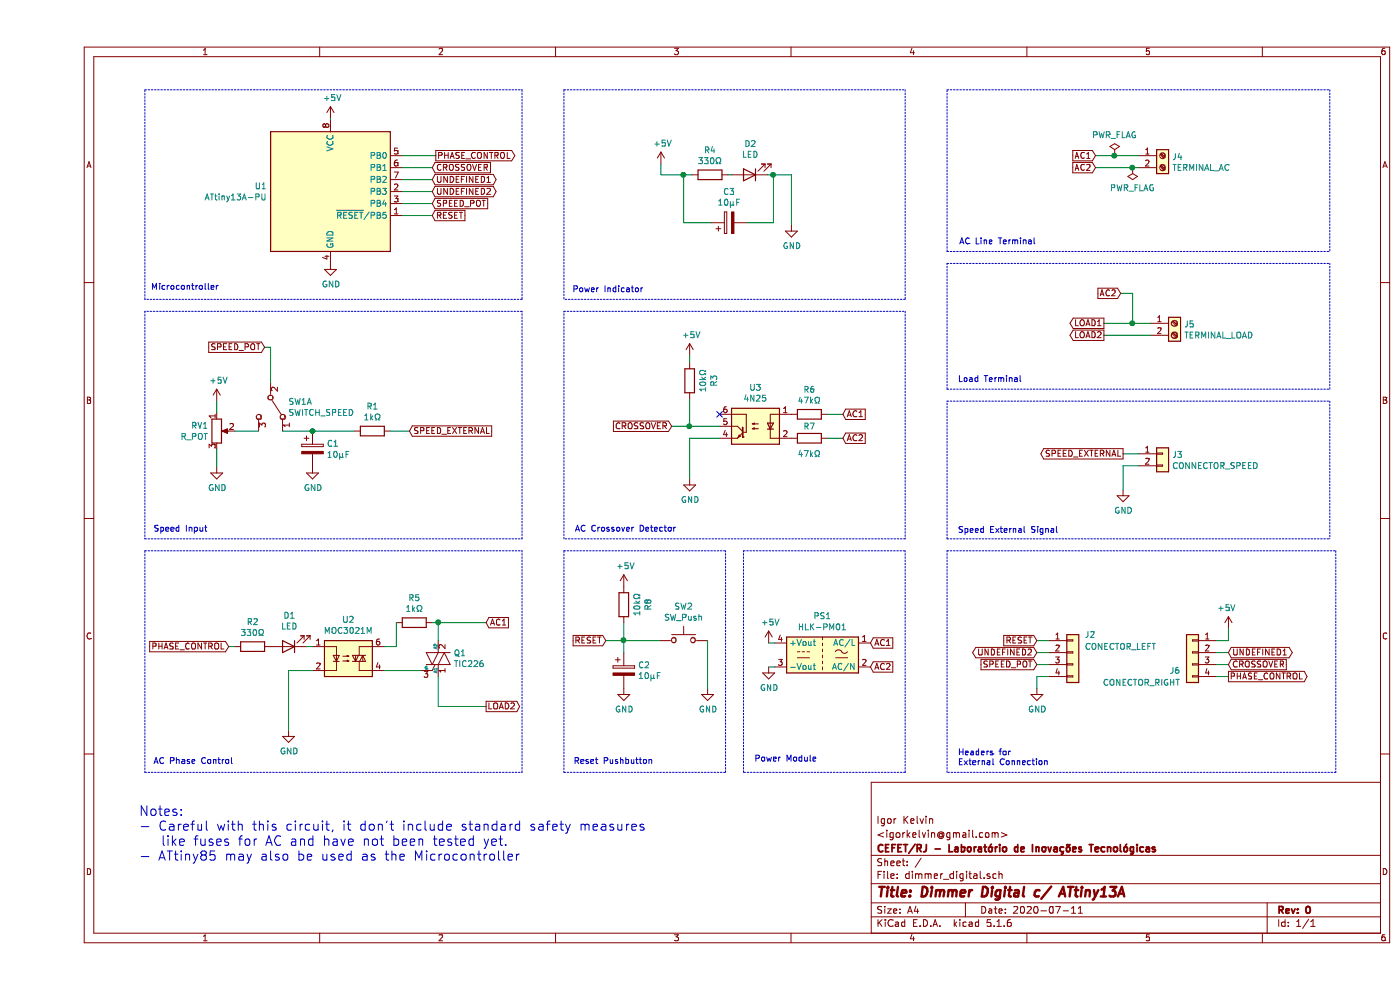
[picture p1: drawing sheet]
EESchema Schematic File Version 4
EELAYER 30 0
EELAYER END
$Descr A4 11693 8268
encoding utf-8
Sheet 1 1
Title "Dimmer Digital c/ ATtiny13A"
Date "2020-07-11"
Rev "0"
Comp "CEFET/RJ - Laboratório de Inovações Tecnológicas"
Comment1 "<igorkelvin@gmail.com>"
Comment2 "Igor Kelvin"
Comment3 ""
Comment4 ""
$EndDescr
Text GLabel 6960 5370 2    50   Input ~ 0
AC1
Text GLabel 6960 5570 2    50   Input ~ 0
AC2
$Comp
L power:GND #PWR016
U 1 1
P 6110 5570
F 0 "#PWR016" H 6110 5320 50  0001 C CNN
F 1 "GND" H 6115 5397 50  0000 C CNN
F 2 "" H 6110 5570 50  0001 C CNN
F 3 "" H 6110 5570 50  0001 C CNN
	1    6110 5570
	1    0    0    -1  
$EndComp
Text GLabel 3300 1800 2    50   Input ~ 0
RESET
Text GLabel 3300 1400 2    50   Input ~ 0
CROSSOVER
Wire Wire Line
	2450 1000 2450 990 
Wire Wire Line
	3050 1400 3300 1400
$Comp
L power:GND #PWR05
U 1 1
P 2450 2200
F 0 "#PWR05" H 2450 1950 50  0001 C CNN
F 1 "GND" H 2455 2027 50  0000 C CNN
F 2 "" H 2450 2200 50  0001 C CNN
F 3 "" H 2450 2200 50  0001 C CNN
	1    2450 2200
	1    0    0    -1  
$EndComp
Wire Wire Line
	3050 1800 3300 1800
Text GLabel 3300 1700 2    50   Input ~ 0
SPEED_POT
Wire Wire Line
	3050 1700 3300 1700
Text GLabel 1900 2900 0    50   Input ~ 0
SPEED_POT
Text GLabel 3330 1300 2    50   Output ~ 0
PHASE_CONTROL
Wire Wire Line
	3050 1300 3330 1300
Wire Wire Line
	5770 1460 5800 1460
Wire Wire Line
	6100 1460 6150 1460
Text Notes 4470 2450 0    50   ~ 0
Power Indicator
Wire Wire Line
	6110 5570 6160 5570
Text Notes 5990 6370 0    50   ~ 0
Power Module
Text Notes 4490 4450 0    50   ~ 0
AC Crossover Detector
Text Notes 970  4450 0    50   ~ 0
Speed Input
Wire Wire Line
	5630 1860 5400 1860
Wire Wire Line
	5400 1860 5400 1460
Wire Wire Line
	5400 1460 5470 1460
Wire Wire Line
	5930 1860 6150 1860
Wire Wire Line
	6150 1860 6150 1460
Connection ~ 6150 1460
$Comp
L power:GND #PWR03
U 1 1
P 2300 3900
F 0 "#PWR03" H 2300 3650 50  0001 C CNN
F 1 "GND" H 2305 3727 50  0000 C CNN
F 2 "" H 2300 3900 50  0001 C CNN
F 3 "" H 2300 3900 50  0001 C CNN
	1    2300 3900
	1    0    0    -1  
$EndComp
Connection ~ 2300 3600
Wire Wire Line
	2300 3600 2650 3600
Wire Wire Line
	1950 3200 1950 2900
Wire Wire Line
	1950 2900 1900 2900
$Comp
L power:GND #PWR017
U 1 1
P 9070 4090
F 0 "#PWR017" H 9070 3840 50  0001 C CNN
F 1 "GND" H 9075 3917 50  0000 C CNN
F 2 "" H 9070 4090 50  0001 C CNN
F 3 "" H 9070 4090 50  0001 C CNN
	1    9070 4090
	1    0    0    -1  
$EndComp
Wire Wire Line
	9070 3890 9070 4090
Wire Wire Line
	9070 3890 9200 3890
Text GLabel 9070 3790 0    50   Output ~ 0
SPEED_EXTERNAL
Wire Wire Line
	9070 3790 9200 3790
Text GLabel 3110 3600 2    50   Input ~ 0
SPEED_EXTERNAL
Wire Wire Line
	2950 3600 3110 3600
Text Notes 7690 4460 0    50   ~ 0
Speed External Signal
Wire Wire Line
	3050 1500 3300 1500
Wire Wire Line
	3050 1600 3300 1600
Text GLabel 3300 1600 2    50   BiDi ~ 0
UNDEFINED2
Text GLabel 3300 1500 2    50   BiDi ~ 0
UNDEFINED1
Text GLabel 9950 5450 2    50   BiDi ~ 0
UNDEFINED1
Text GLabel 8350 5450 0    50   BiDi ~ 0
UNDEFINED2
$Comp
L power:+5V #PWR04
U 1 1
P 2450 990
F 0 "#PWR04" H 2450 840 50  0001 C CNN
F 1 "+5V" H 2465 1163 50  0000 C CNN
F 2 "" H 2450 990 50  0001 C CNN
F 3 "" H 2450 990 50  0001 C CNN
	1    2450 990 
	1    0    0    -1  
$EndComp
$Comp
L power:+5V #PWR015
U 1 1
P 6110 5370
F 0 "#PWR015" H 6110 5220 50  0001 C CNN
F 1 "+5V" H 6125 5543 50  0000 C CNN
F 2 "" H 6110 5370 50  0001 C CNN
F 3 "" H 6110 5370 50  0001 C CNN
	1    6110 5370
	1    0    0    -1  
$EndComp
Wire Wire Line
	6110 5370 6160 5370
$Comp
L power:+5V #PWR010
U 1 1
P 5210 1370
F 0 "#PWR010" H 5210 1220 50  0001 C CNN
F 1 "+5V" H 5225 1543 50  0000 C CNN
F 2 "" H 5210 1370 50  0001 C CNN
F 3 "" H 5210 1370 50  0001 C CNN
	1    5210 1370
	1    0    0    -1  
$EndComp
Wire Wire Line
	5400 1460 5210 1460
Wire Wire Line
	5210 1460 5210 1370
Connection ~ 5400 1460
Wire Wire Line
	6150 1460 6300 1460
$Comp
L power:GND #PWR013
U 1 1
P 6300 1880
F 0 "#PWR013" H 6300 1630 50  0001 C CNN
F 1 "GND" H 6305 1707 50  0000 C CNN
F 2 "" H 6300 1880 50  0001 C CNN
F 3 "" H 6300 1880 50  0001 C CNN
	1    6300 1880
	1    0    0    -1  
$EndComp
Wire Wire Line
	6300 1880 6300 1460
Text Notes 970  6390 0    50   ~ 0
AC Phase Control
Text Notes 7690 3200 0    50   ~ 0
Load Terminal
Text Notes 7690 6400 0    50   ~ 0
Headers for \nExternal Connection
Wire Wire Line
	9300 2800 8910 2800
Wire Wire Line
	9300 2700 9150 2700
Text GLabel 8910 2800 0    50   Output ~ 0
LOAD2
Wire Wire Line
	2050 3600 2300 3600
$Comp
L power:+5V #PWR01
U 1 1
P 1500 3350
F 0 "#PWR01" H 1500 3200 50  0001 C CNN
F 1 "+5V" H 1515 3523 50  0000 C CNN
F 2 "" H 1500 3350 50  0001 C CNN
F 3 "" H 1500 3350 50  0001 C CNN
	1    1500 3350
	1    0    0    -1  
$EndComp
Wire Wire Line
	1500 3750 1500 3900
$Comp
L power:GND #PWR02
U 1 1
P 1500 3900
F 0 "#PWR02" H 1500 3650 50  0001 C CNN
F 1 "GND" H 1505 3727 50  0000 C CNN
F 2 "" H 1500 3900 50  0001 C CNN
F 3 "" H 1500 3900 50  0001 C CNN
	1    1500 3900
	1    0    0    -1  
$EndComp
Wire Wire Line
	1500 3350 1500 3450
Text Notes 7700 2050 0    50   ~ 0
AC Line Terminal
Wire Wire Line
	9200 1300 9000 1300
Text GLabel 8840 1300 0    50   Input ~ 0
AC1
Text GLabel 8840 1400 0    50   Input ~ 0
AC2
Wire Wire Line
	9150 2700 9150 2450
Wire Wire Line
	9150 2450 9050 2450
Connection ~ 9150 2700
Wire Wire Line
	9150 2700 8910 2700
$Comp
L power:PWR_FLAG #FLG01
U 1 1
P 9000 1300
F 0 "#FLG01" H 9000 1375 50  0001 C CNN
F 1 "PWR_FLAG" H 9000 1473 50  0000 C CNN
F 2 "" H 9000 1300 50  0001 C CNN
F 3 "~" H 9000 1300 50  0001 C CNN
	1    9000 1300
	1    0    0    -1  
$EndComp
Connection ~ 9000 1300
Wire Wire Line
	8840 1300 9000 1300
Wire Wire Line
	8840 1400 9150 1400
$Comp
L power:PWR_FLAG #FLG02
U 1 1
P 9150 1400
F 0 "#FLG02" H 9150 1475 50  0001 C CNN
F 1 "PWR_FLAG" H 9150 1573 50  0000 C CNN
F 2 "" H 9150 1400 50  0001 C CNN
F 3 "~" H 9150 1400 50  0001 C CNN
	1    9150 1400
	-1   0    0    1   
$EndComp
Connection ~ 9150 1400
Wire Wire Line
	9150 1400 9200 1400
Text GLabel 9050 2450 0    50   Input ~ 0
AC2
Text GLabel 8910 2700 0    50   Output ~ 0
LOAD1
Text GLabel 4750 5350 0    50   Input ~ 0
RESET
$Comp
L power:GND #PWR06
U 1 1
P 5600 5750
F 0 "#PWR06" H 5600 5500 50  0001 C CNN
F 1 "GND" H 5605 5577 50  0000 C CNN
F 2 "" H 5600 5750 50  0001 C CNN
F 3 "" H 5600 5750 50  0001 C CNN
	1    5600 5750
	1    0    0    -1  
$EndComp
$Comp
L Device:R R4
U 1 1
P 5620 1460
F 0 "R4" V 5413 1460 50  0000 C CNN
F 1 "330Ω" V 5504 1460 50  0000 C CNN
F 2 "Resistor_THT:R_Axial_DIN0207_L6.3mm_D2.5mm_P7.62mm_Horizontal" V 5550 1460 50  0001 C CNN
F 3 "~" H 5620 1460 50  0001 C CNN
	1    5620 1460
	0    1    1    0   
$EndComp
$Comp
L Device:LED D2
U 1 1
P 5950 1460
F 0 "D2" H 5943 1205 50  0000 C CNN
F 1 "LED" H 5943 1296 50  0000 C CNN
F 2 "LED_THT:LED_D3.0mm" H 5950 1460 50  0001 C CNN
F 3 "~" H 5950 1460 50  0001 C CNN
	1    5950 1460
	-1   0    0    1   
$EndComp
$Comp
L Converter_ACDC:HLK-PM01 PS1
U 1 1
P 6560 5470
F 0 "PS1" H 6560 5795 50  0000 C CNN
F 1 "HLK-PM01" H 6560 5704 50  0000 C CNN
F 2 "Converter_ACDC:Converter_ACDC_HiLink_HLK-PMxx" H 6560 5170 50  0001 C CNN
F 3 "http://www.hlktech.net/product_detail.php?ProId=54" H 6960 5120 50  0001 C CNN
	1    6560 5470
	-1   0    0    -1  
$EndComp
$Comp
L Device:CP C3
U 1 1
P 5780 1860
F 0 "C3" V 6035 1860 50  0000 C CNN
F 1 "10µF" V 5944 1860 50  0000 C CNN
F 2 "Capacitor_THT:CP_Radial_D5.0mm_P2.50mm" H 5818 1710 50  0001 C CNN
F 3 "~" H 5780 1860 50  0001 C CNN
	1    5780 1860
	0    -1   -1   0   
$EndComp
$Comp
L Device:CP C1
U 1 1
P 2300 3750
F 0 "C1" H 2418 3796 50  0000 L CNN
F 1 "10µF" H 2418 3705 50  0000 L CNN
F 2 "Capacitor_THT:CP_Radial_D5.0mm_P2.50mm" H 2338 3600 50  0001 C CNN
F 3 "~" H 2300 3750 50  0001 C CNN
	1    2300 3750
	1    0    0    -1  
$EndComp
$Comp
L Device:R R1
U 1 1
P 2800 3600
F 0 "R1" V 2593 3600 50  0000 C CNN
F 1 "1kΩ" V 2684 3600 50  0000 C CNN
F 2 "Resistor_THT:R_Axial_DIN0207_L6.3mm_D2.5mm_P7.62mm_Horizontal" V 2730 3600 50  0001 C CNN
F 3 "~" H 2800 3600 50  0001 C CNN
	1    2800 3600
	0    1    1    0   
$EndComp
$Comp
L Connector_Generic:Conn_01x02 J3
U 1 1
P 9400 3790
F 0 "J3" H 9480 3782 50  0000 L CNN
F 1 "CONNECTOR_SPEED" H 9480 3691 50  0000 L CNN
F 2 "Connector_PinHeader_2.54mm:PinHeader_1x02_P2.54mm_Vertical" H 9400 3790 50  0001 C CNN
F 3 "~" H 9400 3790 50  0001 C CNN
	1    9400 3790
	1    0    0    -1  
$EndComp
$Comp
L Connector:Screw_Terminal_01x02 J5
U 1 1
P 9500 2700
F 0 "J5" H 9580 2692 50  0000 L CNN
F 1 "TERMINAL_LOAD" H 9580 2601 50  0000 L CNN
F 2 "TerminalBlock:TerminalBlock_bornier-2_P5.08mm" H 9500 2700 50  0001 C CNN
F 3 "~" H 9500 2700 50  0001 C CNN
	1    9500 2700
	1    0    0    -1  
$EndComp
$Comp
L Device:R_POT RV1
U 1 1
P 1500 3600
F 0 "RV1" H 1431 3646 50  0000 R CNN
F 1 "R_POT" H 1431 3555 50  0000 R CNN
F 2 "Connector_PinHeader_2.54mm:PinHeader_1x03_P2.54mm_Vertical" H 1500 3600 50  0001 C CNN
F 3 "~" H 1500 3600 50  0001 C CNN
	1    1500 3600
	1    0    0    -1  
$EndComp
$Comp
L Connector:Screw_Terminal_01x02 J4
U 1 1
P 9400 1300
F 0 "J4" H 9480 1292 50  0000 L CNN
F 1 "TERMINAL_AC" H 9480 1201 50  0000 L CNN
F 2 "TerminalBlock:TerminalBlock_bornier-2_P5.08mm" H 9400 1300 50  0001 C CNN
F 3 "~" H 9400 1300 50  0001 C CNN
	1    9400 1300
	1    0    0    -1  
$EndComp
$Comp
L Switch:SW_Push SW2
U 1 1
P 5400 5350
F 0 "SW2" H 5400 5635 50  0000 C CNN
F 1 "SW_Push" H 5400 5544 50  0000 C CNN
F 2 "Button_Switch_THT:SW_PUSH_6mm" H 5400 5550 50  0001 C CNN
F 3 "~" H 5400 5550 50  0001 C CNN
	1    5400 5350
	1    0    0    -1  
$EndComp
$Comp
L Device:CP C2
U 1 1
P 4900 5600
F 0 "C2" H 5018 5646 50  0000 L CNN
F 1 "10µF" H 5018 5555 50  0000 L CNN
F 2 "Capacitor_THT:CP_Radial_D5.0mm_P2.50mm" H 4938 5450 50  0001 C CNN
F 3 "~" H 4900 5600 50  0001 C CNN
	1    4900 5600
	1    0    0    -1  
$EndComp
$Comp
L Connector_Generic:Conn_01x04 J6
U 1 1
P 9650 5450
F 0 "J6" H 9750 5300 50  0000 L CNN
F 1 "CONECTOR_RIGHT" H 9750 5200 50  0000 L CNN
F 2 "Connector_PinHeader_2.54mm:PinHeader_1x04_P2.54mm_Vertical" H 9650 5450 50  0001 C CNN
F 3 "~" H 9650 5450 50  0001 C CNN
	1    9650 5450
	-1   0    0    -1  
$EndComp
$Comp
L Connector_Generic:Conn_01x04 J2
U 1 1
P 8650 5450
F 0 "J2" H 8750 5600 50  0000 L CNN
F 1 "CONECTOR_LEFT" H 8750 5500 50  0000 L CNN
F 2 "Connector_PinHeader_2.54mm:PinHeader_1x04_P2.54mm_Vertical" H 8650 5450 50  0001 C CNN
F 3 "~" H 8650 5450 50  0001 C CNN
	1    8650 5450
	1    0    0    -1  
$EndComp
$Comp
L power:GND #PWR014
U 1 1
P 8350 5750
F 0 "#PWR014" H 8350 5500 50  0001 C CNN
F 1 "GND" H 8355 5577 50  0000 C CNN
F 2 "" H 8350 5750 50  0001 C CNN
F 3 "" H 8350 5750 50  0001 C CNN
	1    8350 5750
	1    0    0    -1  
$EndComp
Wire Wire Line
	8450 5650 8350 5650
Wire Wire Line
	8350 5650 8350 5750
$Comp
L power:+5V #PWR018
U 1 1
P 9950 5250
F 0 "#PWR018" H 9950 5100 50  0001 C CNN
F 1 "+5V" H 9965 5423 50  0000 C CNN
F 2 "" H 9950 5250 50  0001 C CNN
F 3 "" H 9950 5250 50  0001 C CNN
	1    9950 5250
	-1   0    0    -1  
$EndComp
Wire Wire Line
	9850 5350 9950 5350
Wire Wire Line
	9950 5350 9950 5250
Wire Wire Line
	9950 5450 9850 5450
Wire Wire Line
	8450 5450 8350 5450
Text GLabel 8350 5350 0    50   Input ~ 0
RESET
Wire Wire Line
	8450 5350 8350 5350
Text GLabel 8350 5550 0    50   Input ~ 0
SPEED_POT
Wire Wire Line
	8450 5550 8350 5550
Text GLabel 9950 5550 2    50   Input ~ 0
CROSSOVER
Wire Wire Line
	9850 5550 9950 5550
Text GLabel 9950 5650 2    50   Output ~ 0
PHASE_CONTROL
Wire Wire Line
	9850 5650 9950 5650
$Comp
L Device:R R6
U 1 1
P 6450 3460
F 0 "R6" V 6243 3460 50  0000 C CNN
F 1 "47kΩ" V 6334 3460 50  0000 C CNN
F 2 "Resistor_THT:R_Axial_DIN0207_L6.3mm_D2.5mm_P7.62mm_Horizontal" V 6380 3460 50  0001 C CNN
F 3 "~" H 6450 3460 50  0001 C CNN
	1    6450 3460
	0    1    1    0   
$EndComp
$Comp
L Isolator:4N25 U3
U 1 1
P 6000 3560
F 0 "U3" H 6000 3885 50  0000 C CNN
F 1 "4N25" H 6000 3794 50  0000 C CNN
F 2 "Package_DIP:DIP-6_W7.62mm_Socket" H 5800 3360 50  0001 L CIN
F 3 "https://www.vishay.com/docs/83725/4n25.pdf" H 6000 3560 50  0001 L CNN
	1    6000 3560
	-1   0    0    -1  
$EndComp
$Comp
L Device:R R7
U 1 1
P 6450 3660
F 0 "R7" V 6350 3660 50  0000 C CNN
F 1 "47kΩ" V 6580 3660 50  0000 C CNN
F 2 "Resistor_THT:R_Axial_DIN0207_L6.3mm_D2.5mm_P7.62mm_Horizontal" V 6380 3660 50  0001 C CNN
F 3 "~" H 6450 3660 50  0001 C CNN
	1    6450 3660
	0    1    1    0   
$EndComp
$Comp
L Device:R R3
U 1 1
P 5450 3180
F 0 "R3" V 5243 3180 50  0000 C CNN
F 1 "10kΩ" V 5334 3180 50  0000 C CNN
F 2 "Resistor_THT:R_Axial_DIN0207_L6.3mm_D2.5mm_P7.62mm_Horizontal" V 5380 3180 50  0001 C CNN
F 3 "~" H 5450 3180 50  0001 C CNN
	1    5450 3180
	-1   0    0    1   
$EndComp
Wire Wire Line
	6600 3460 6730 3460
Wire Wire Line
	5700 3660 5450 3660
Wire Wire Line
	5700 3560 5450 3560
NoConn ~ 5700 3460
Wire Wire Line
	6600 3660 6730 3660
Wire Wire Line
	5450 4000 5450 3660
$Comp
L power:GND #PWR012
U 1 1
P 5450 4000
F 0 "#PWR012" H 5450 3750 50  0001 C CNN
F 1 "GND" H 5455 3827 50  0000 C CNN
F 2 "" H 5450 4000 50  0001 C CNN
F 3 "" H 5450 4000 50  0001 C CNN
	1    5450 4000
	1    0    0    -1  
$EndComp
$Comp
L power:+5V #PWR011
U 1 1
P 5450 2970
F 0 "#PWR011" H 5450 2820 50  0001 C CNN
F 1 "+5V" H 5465 3143 50  0000 C CNN
F 2 "" H 5450 2970 50  0001 C CNN
F 3 "" H 5450 2970 50  0001 C CNN
	1    5450 2970
	1    0    0    -1  
$EndComp
Text GLabel 5300 3560 0    50   Input ~ 0
CROSSOVER
Connection ~ 5450 3560
Wire Wire Line
	5300 3560 5450 3560
Wire Wire Line
	5450 2970 5450 3030
Text GLabel 6730 3660 2    50   Input ~ 0
AC2
Text GLabel 6730 3460 2    50   Input ~ 0
AC1
Wire Wire Line
	5450 3330 5450 3560
Text Notes 4480 6390 0    50   ~ 0
Reset Pushbutton\n
Wire Notes Line
	10850 6450 7600 6450
Wire Notes Line
	7250 2500 4400 2500
Wire Notes Line
	4400 2600 7250 2600
Wire Notes Line
	4050 2600 900  2600
Wire Notes Line
	900  2600 900  4500
Wire Notes Line
	4050 2500 900  2500
Wire Notes Line
	900  2500 900  750 
Wire Notes Line
	900  750  4050 750 
Wire Notes Line
	4050 750  4050 2500
Wire Wire Line
	3350 5900 3350 5650
Wire Wire Line
	3750 5900 3350 5900
Text GLabel 3750 5900 2    50   Output ~ 0
LOAD2
$Comp
L Device:R R5
U 1 1
P 3150 5200
F 0 "R5" V 2943 5200 50  0000 C CNN
F 1 "1kΩ" V 3034 5200 50  0000 C CNN
F 2 "Resistor_THT:R_Axial_DIN0207_L6.3mm_D2.5mm_P7.62mm_Horizontal" V 3080 5200 50  0001 C CNN
F 3 "~" H 3150 5200 50  0001 C CNN
	1    3150 5200
	0    1    1    0   
$EndComp
Wire Wire Line
	3350 5200 3300 5200
Wire Wire Line
	2900 5600 3200 5600
Connection ~ 3350 5200
Wire Wire Line
	3350 5350 3350 5200
Wire Wire Line
	3350 5200 3750 5200
Text GLabel 3750 5200 2    50   Input ~ 0
AC1
$Comp
L Triac_Thyristor:TIC226 Q1
U 1 1
P 3350 5500
F 0 "Q1" H 3479 5546 50  0000 L CNN
F 1 "TIC226" H 3479 5455 50  0000 L CNN
F 2 "Package_TO_SOT_THT:TO-220-3_Vertical" H 3550 5425 50  0001 L CIN
F 3 "http://pdf.datasheetcatalog.com/datasheet/PowerInnovations/mXuqxvy.pdf" H 3350 5500 50  0001 L CNN
	1    3350 5500
	1    0    0    -1  
$EndComp
Wire Notes Line
	900  4500 4050 4500
Wire Notes Line
	4050 4500 4050 2600
Wire Notes Line
	4400 4500 4400 2600
Wire Notes Line
	7250 4500 4400 4500
Wire Notes Line
	7250 2600 7250 4500
$Comp
L Relay_SolidState:MOC3021M U2
U 1 1
P 2600 5500
F 0 "U2" H 2600 5825 50  0000 C CNN
F 1 "MOC3021M" H 2600 5734 50  0000 C CNN
F 2 "Package_DIP:DIP-6_W7.62mm_Socket" H 2400 5300 50  0001 L CIN
F 3 "http://www.fairchildsemi.com/ds/MO/MOC3020M.pdf" H 2600 5500 50  0001 L CNN
	1    2600 5500
	1    0    0    -1  
$EndComp
$Comp
L Device:R R2
U 1 1
P 1800 5400
F 0 "R2" V 1593 5400 50  0000 C CNN
F 1 "330Ω" V 1684 5400 50  0000 C CNN
F 2 "Resistor_THT:R_Axial_DIN0207_L6.3mm_D2.5mm_P7.62mm_Horizontal" V 1730 5400 50  0001 C CNN
F 3 "~" H 1800 5400 50  0001 C CNN
	1    1800 5400
	0    1    1    0   
$EndComp
$Comp
L Device:LED D1
U 1 1
P 2100 5400
F 0 "D1" H 2093 5145 50  0000 C CNN
F 1 "LED" H 2093 5236 50  0000 C CNN
F 2 "LED_THT:LED_D3.0mm" H 2100 5400 50  0001 C CNN
F 3 "~" H 2100 5400 50  0001 C CNN
	1    2100 5400
	-1   0    0    1   
$EndComp
Wire Wire Line
	3000 5400 2900 5400
Wire Wire Line
	3000 5200 3000 5400
Wire Wire Line
	2250 5400 2300 5400
Wire Wire Line
	2300 5600 2100 5600
$Comp
L power:GND #PWR09
U 1 1
P 2100 6100
F 0 "#PWR09" H 2100 5850 50  0001 C CNN
F 1 "GND" H 2105 5927 50  0000 C CNN
F 2 "" H 2100 6100 50  0001 C CNN
F 3 "" H 2100 6100 50  0001 C CNN
	1    2100 6100
	1    0    0    -1  
$EndComp
Wire Wire Line
	2100 5600 2100 6100
Text GLabel 1600 5400 0    50   Input ~ 0
PHASE_CONTROL
Wire Wire Line
	1600 5400 1650 5400
Wire Notes Line
	900  4600 900  6450
Wire Notes Line
	900  6450 4050 6450
Wire Notes Line
	4050 6450 4050 4600
Wire Notes Line
	900  4600 4050 4600
Text Notes 950  2430 0    50   ~ 0
Microcontroller
$Comp
L MCU_Microchip_ATtiny:ATtiny13A-PU U1
U 1 1
P 2450 1600
F 0 "U1" H 1921 1646 50  0000 R CNN
F 1 "ATtiny13A-PU" H 1921 1555 50  0000 R CNN
F 2 "Package_DIP:DIP-8_W7.62mm_Socket" H 2450 1600 50  0001 C CIN
F 3 "http://ww1.microchip.com/downloads/en/DeviceDoc/doc8126.pdf" H 2450 1600 50  0001 C CNN
	1    2450 1600
	1    0    0    -1  
$EndComp
Wire Notes Line
	4400 750  7250 750 
Wire Notes Line
	7250 750  7250 2500
Wire Notes Line
	4400 750  4400 2500
Wire Notes Line
	7250 6450 7250 4600
Wire Notes Line
	4400 4600 4400 6450
Wire Notes Line
	10800 750  10800 2100
Wire Notes Line
	10800 3250 10800 2200
Wire Notes Line
	10800 3350 10800 4500
Wire Notes Line
	7600 6450 7600 4600
Wire Notes Line
	7600 4600 10850 4600
Wire Notes Line
	10850 4600 10850 6450
Wire Notes Line
	7600 4500 7600 3350
Wire Notes Line
	7600 3350 10800 3350
Wire Notes Line
	7600 4500 10800 4500
Wire Notes Line
	7600 3250 7600 2200
Wire Notes Line
	7600 3250 10800 3250
Wire Notes Line
	7600 2200 10800 2200
Wire Notes Line
	7600 2100 7600 750 
Wire Notes Line
	7600 750  10800 750 
Wire Notes Line
	7600 2100 10800 2100
Wire Notes Line
	7250 6450 5900 6450
Wire Notes Line
	5900 6450 5900 4600
Wire Notes Line
	5900 4600 7250 4600
Wire Notes Line
	5750 6450 5750 4600
Wire Notes Line
	4400 4600 5750 4600
Wire Notes Line
	4400 6450 5750 6450
Text Notes 850  7200 0    79   ~ 0
Notes:\n- Careful with this circuit, it don't include standard safety measures \n   like fuses for AC and have not been tested yet.\n- ATtiny85 may also be used as the Microcontroller
Connection ~ 4900 5350
Wire Wire Line
	4900 5350 4750 5350
Wire Wire Line
	4900 5450 4900 5350
$Comp
L power:GND #PWR0102
U 1 1
P 4900 5750
F 0 "#PWR0102" H 4900 5500 50  0001 C CNN
F 1 "GND" H 4905 5577 50  0000 C CNN
F 2 "" H 4900 5750 50  0001 C CNN
F 3 "" H 4900 5750 50  0001 C CNN
	1    4900 5750
	1    0    0    -1  
$EndComp
Wire Wire Line
	5600 5350 5600 5750
$Comp
L Device:R R8
U 1 1
P 4900 5050
F 0 "R8" V 4693 5050 50  0000 C CNN
F 1 "10kΩ" V 4784 5050 50  0000 C CNN
F 2 "Resistor_THT:R_Axial_DIN0207_L6.3mm_D2.5mm_P7.62mm_Horizontal" V 4830 5050 50  0001 C CNN
F 3 "~" H 4900 5050 50  0001 C CNN
	1    4900 5050
	-1   0    0    1   
$EndComp
$Comp
L power:+5V #PWR0101
U 1 1
P 4900 4900
F 0 "#PWR0101" H 4900 4750 50  0001 C CNN
F 1 "+5V" H 4915 5073 50  0000 C CNN
F 2 "" H 4900 4900 50  0001 C CNN
F 3 "" H 4900 4900 50  0001 C CNN
	1    4900 4900
	1    0    0    -1  
$EndComp
Wire Wire Line
	4900 5350 4900 5200
Wire Wire Line
	4900 5350 5200 5350
$Comp
L Switch:SW_DPDT_x2 SW1
U 1 1
P 1950 3400
F 0 "SW1" V 1904 3548 50  0000 L CNN
F 1 "SWITCH_SPEED" V 1995 3548 50  0000 L CNN
F 2 "Connector_PinHeader_2.54mm:PinHeader_1x03_P2.54mm_Vertical" H 1950 3400 50  0001 C CNN
F 3 "~" H 1950 3400 50  0001 C CNN
	1    1950 3400
	0    1    1    0   
$EndComp
Wire Wire Line
	1650 3600 1850 3600
$EndSCHEMATC
